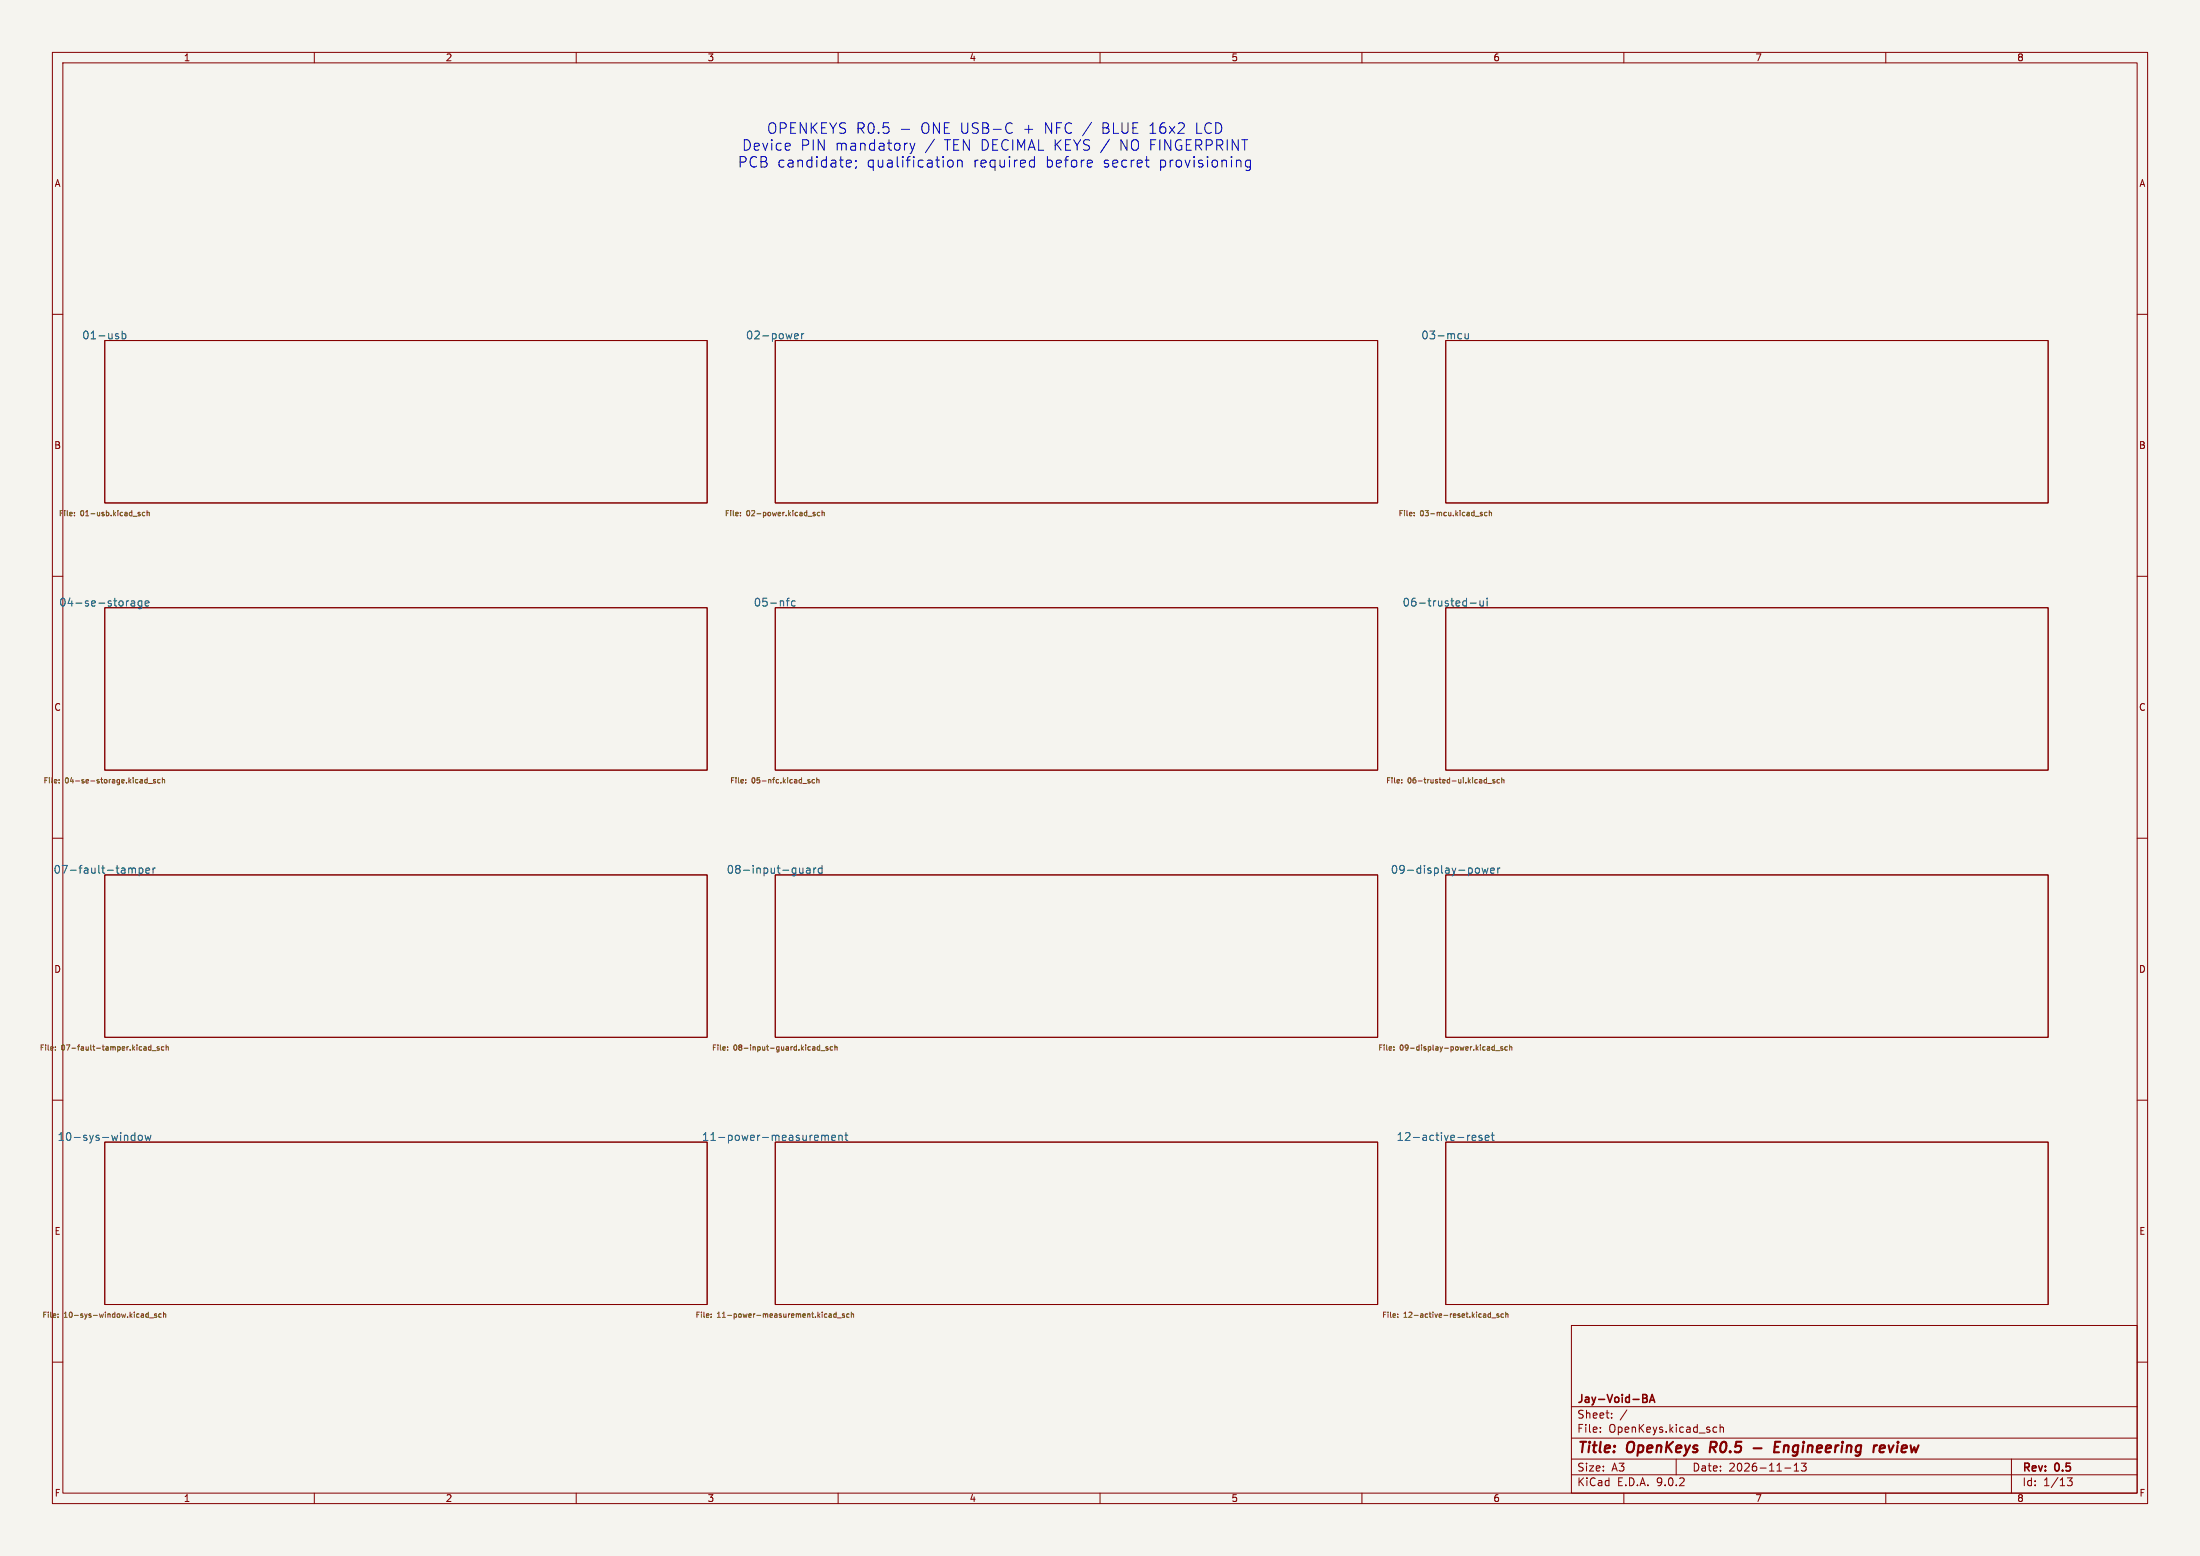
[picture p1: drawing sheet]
<svg xmlns="http://www.w3.org/2000/svg" width="420mm" height="297mm" viewBox="0 0 420 297" stroke-linecap="round" stroke-linejoin="round" font-family="sans-serif">
<path d="M0 0h420v297h-420z" fill="#f5f4ef" stroke="#f5f4ef" stroke-width=".19"/>
<g fill="none" stroke="#840000" stroke-width=".19">
<path d="M10 10h400v277h-400zM12 12h396v273h-396zM60 10v2M110 10v2M160 10v2M210 10v2M260 10v2M310 10v2M360 10v2M10 60h2M20 65h115v31h-115zM148 65h115v31h-115z"/>
<path d="M276 65h115v31h-115zM408 60h2M10 110h2M20 116h115v31h-115zM148 116h115v31h-115zM276 116h115v31h-115zM408 110h2M10 160h2M408 160h2M20 167h115v31h-115zM148 167h115v31h-115zM276 167h115v31h-115z"/>
<path d="M10 210h2M20 218h115v31h-115zM148 218h115v31h-115zM276 218h115v31h-115zM408 210h2M300 253h108v32h-108zM10 260h2M300 278.5h108M300 274.5h108M300 268.5h108M305.5 273.2v.2M305.5 272.5v.1"/>
<path d="M307.7 270.5v.2M307.7 269.8v.1M310.6 269.1l-1.3 1.9M320 278.5v3M327.2 273.3h.5M327.2 272.5h.5M328.4 272.5l.2-.1 .3 .1 .1 .9M328.4 271.9v1.5M342.5 279.7l.4-.4v1.5M344.8 279.3l-.5 .6 .4 .1v.6l-.2 .2-.6-.2M384 278.5v6.5M408 260h2"/>
<path d="M60 285v2M110 285v2M160 285v2M210 285v2M260 285v2M300 281.5h108M310 285v2M340.7 280.2h1.2M342.5 280.8h.9M360 285v2M394.7 282.1h.9l-.5 .6 .4 .1v.6l-.2 .2-.6-.1"/>
</g>
<path d="M326.6 275.2l-.2 2M334.8 276.4h1.5M338.8 276.2h.7M339.9 275.2h-1l-.2 2h.9M358.8 276.5l1-.2v-.3h-.8l-.2 .9 .2 .3 .6-.1" fill="none" stroke="#840000" stroke-width=".4"/>
<path d="M313.6 266.2h.5l.2 .1 .1 .3-.3 .3M313.6 266.9h.5M314.1 266.9a.4 .4 0 0 1 .4 .4 .4 .4 0 0 1-.3 .4h-.6M314.9 267.7l.5-1.5 .5 1.5M315 267.3h.8" fill="none" stroke="#840000" stroke-width=".3"/>
<g fill="none" stroke="#006464" stroke-width=".19">
<path d="M22.6 64.3v.3M23.3 63.8l.4-.1 .3 .3-.1 .6h-.6M23.3 63.2v1.5M151.7 64.6h.6M151.7 63.8l.5-.1 .2 .3-.7 .2M153 63.7v1M153.5 63.7l-.3 .1-.2 .2M278.6 63.7l.4 .1M279 64.6l-.4 .1M279.7 63.7v.9l.4 .1 .2-.2M280.3 63.7v1M25.1 114.8h.5l.1 .9"/>
<path d="M25.7 115l-.5 .1a.29 .29 0 0 0-.2 .3 .29 .29 0 0 0 .2 .3l.5-.1M27.1 114.8l-.5-.1-.2 .3 .1 .6h.6M27.1 114.7v1.2l-.3 .3-.4-.1M27.7 115.2l.7-.2v-.2l-.5-.1-.2 .2 .1 .7h.6M150.1 114.7h.6M150.7 114.2l-.4 .2M151.8 114.8l-.4-.1-.3 .3 .1 .6h.6M280.7 115.1h1.1M282.5 114.7l.1 .9 .4 .1 .2-.2M283.2 114.7v1M283.9 114.2v.1M283.9 114.7v1"/>
<path d="M25 165.7l.2 .2M25.2 165.9l.2-.2 .4 .1 .1 .9M25.2 165.9v.8M26.6 165.8l.4-.1 .3 .3-.2 .6h-.5M26.6 165.7v1.5M27.9 166.2l.7-.2-.1-.2-.4-.1-.2 .2v.7h.6M29.2 165.7v1M29.6 165.7l-.2 .1-.2 .2M153.3 166.5l-.2 .2-.4-.1M153.3 165.7v1M154 165.8h.6v.9M154.6 166l-.5 .1a.29 .29 0 0 0-.2 .3 .29 .29 0 0 0 .2 .3l.5-.1"/>
<path d="M155.4 165.7v1M155.8 165.7l-.3 .1-.1 .2M156.9 165.8l-.4-.1-.3 .3 .2 .6h.5M156.9 165.2v1.5M281.9 165.7l.4 .1 .1 .2v.5l-.5 .2M282.9 165.7l.3 1 .3-.7 .3 .7 .3-1M284.6 166.2l.7-.2-.1-.2-.4-.1-.2 .2v.7h.6M285.9 165.7v1M286.4 165.7l-.3 .1-.2 .2M25.3 216.7l.5 .1M25.8 217.6l-.5 .1M25.8 216.2v1.5"/>
<path d="M26.5 216.8l.4-.1 .3 .3v.4l-.3 .3-.4-.1-.1-.2zM27.7 216.7l.3 1 .2-.7 .3 .7 .3-1M156.9 216.8l.4-.1 .2 .2M156.9 216.7v1M157.5 216.9l.2-.2 .4 .1v.9M157.5 216.9v.8M158.8 217.2l.7-.2-.1-.2-.4-.1-.2 .2 .1 .7h.5M160.1 216.8l.3-.1 .3 .1 .1 .9M160.1 216.7v1M161.3 216.7h.6M161.5 216.2v1.3l.4 .2M281 217.2l.7-.2v-.2l-.5-.1-.2 .2 .1 .7h.6"/>
<path d="M282.9 216.8l-.4-.1-.2 .2 .1 .2 .5 .2v.3h-.6M283.5 217.2l.7-.2v-.2l-.4-.1-.3 .2 .1 .7h.6M284.7 216.7h.5M284.9 216.2v1.3l.3 .2"/>
</g>
<g fill="none" stroke="#725600" stroke-width=".19">
<path d="M14.2 98.4v.1M14.2 97.8v.1M26.5 98.1l.3 .2-.3 .2M26.5 97.8h.2M27.6 97.8h-.2l-.2 .2 .1 .4h.3M28.1 97.9l.4-.1v.7M28.1 97.5v1M141.4 98.4v.1M141.4 97.8v.1M155.3 98.1l.3 .1v.1l-.1 .2-.3-.1M155.3 97.8h.3M156.5 97.8h-.3l-.2 .2 .1 .4h.4"/>
<path d="M156.9 97.9l.4-.1 .1 .7M156.9 97.5v1M270 98.4v.1M270 97.8v.1M282.6 98.1l.4 .2v.1l-.3 .1M282.6 97.8h.4M283.9 97.8h-.3l-.2 .2 .1 .4h.4M284.3 97.9l.4-.1v.7M284.3 97.5v1M11.3 149.4v.1M11.3 148.8v.1M27.8 148.8h.3"/>
<path d="M28.1 149.4l-.3 .1M28.1 148.5v1M28.3 149.5h.8M29.7 148.8h-.3l-.1 .1v.2l.4 .1v.2h-.4M30.6 148.8h-.3l-.2 .2 .1 .4h.4M31 148.9l.4-.1v.7M31 148.5v1M142.4 149.4v.1M142.4 148.8v.1M154.3 149.1l.3 .2v.1l-.3 .1M154.3 148.8h.3M155.5 148.8h-.3l-.2 .2 .1 .4h.4"/>
<path d="M155.9 148.9l.4-.1 .1 .7M155.9 148.5v1M267.6 149.4v.1M267.6 148.8v.1M283.5 148.8h.3M283.8 149.4l-.3 .1M283.8 148.5v1M284 149.5h.8M285.4 148.8h-.3l-.1 .1v.2l.4 .1v.2h-.4M286.3 148.8h-.3l-.2 .2 .1 .4h.4M286.7 148.9l.4-.1v.7M286.7 148.5v1"/>
<path d="M10.6 199.8v.1M28.8 199.8h-.3l-.2 .2 .1 .4h.4M28.8 199.5v1M30.4 199.8h-.3l-.1 .1v.2l.4 .1v.2h-.4M31.3 199.8h-.3l-.2 .2 .1 .4h.4M31.7 199.9l.4-.1v.7M31.7 199.5v1M138.9 199.8v.1M156.5 199.8l-.5 .1M156.5 199.5v1M158 199.8h-.2l-.1 .1v.2l.3 .1v.2h-.3M159 199.8h-.3l-.2 .2 .1 .4h.4"/>
<path d="M159.4 199.9l.4-.1v.7M159.4 199.5v1M266.1 199.8v.1M285.3 199.5v1M285.3 199.8h-.3l-.2 .2 .1 .4h.4M286.9 199.8h-.3l-.1 .1v.2l.4 .1v.2h-.4M287.8 199.8h-.3l-.2 .2 .1 .4h.4M288.2 199.9l.4-.1v.7M288.2 199.5v1M10.6 200.4v.1M29 200.5h.8M138.9 200.4v.1"/>
<path d="M156 200.4h.5M156.7 200.5h.8M266.1 200.4v.1M285.5 200.5h.8M11.1 251.4v.1M11.1 250.8v.1M28.5 251.5h.8M29.9 250.8h-.3l-.1 .1v.2l.4 .1v.2h-.4M30.8 250.8h-.3l-.2 .2 .1 .4h.4M31.2 250.9l.4-.1v.7M31.2 250.5v1M135.8 251.4v.1"/>
<path d="M135.8 250.8v.1M158.6 250.8l.1 .1v.6M158.7 251.4l-.1 .1M158.7 251l-.1 .1M159.6 250.8h-.3l-.2 .2 .1 .4h.4M159.6 250.5v1M159.9 251.5h.7M161.2 250.8h-.2l-.2 .1 .1 .2 .3 .1v.2h-.4M162.1 250.8h-.3l-.2 .2 .1 .4h.4M162.5 250.9l.4-.1 .1 .7M162.5 250.5v1M266.8 251.4v.1"/>
<path d="M266.8 250.8v.1M284.1 251.4h.4M284.5 250.5v1M284.5 250.8l-.4 .1M284.8 251.5h.7M286.1 250.8h-.2l-.2 .1 .1 .2 .3 .1v.2h-.4M287 250.8h-.3l-.2 .2 .1 .4h.4M287.5 250.9l.3-.1 .1 .7M287.5 250.5v1"/>
</g>
<g fill="none" stroke="#0000c2" stroke-width=".19">
<path d="M161.9 30.6h.5l.1 .4-.9 .2M162.4 31.8l-.5 .1M163.4 30.6v.2M163.5 31.8l-.2 .4M172.1 24.7h1.5M173.7 27.3l.5 1.4M174.2 28.7l-.3 .5M174.7 27.3l-.5 1.4M180.9 30.9a.54 .54 0 0 1 .5-.4 .54 .54 0 0 1 .6 .4v.6a.54 .54 0 0 1-.6 .4 .54 .54 0 0 1-.5-.4M182.8 30.7a.5 .5 0 0 1 .9 .1v1.1M182.8 30.6v1.3M192.9 23.4l.3 .2"/>
<path d="M193.2 25.3l-.3 .1M196.7 31.8h.8M196.7 30.6h.8M197.5 29.9v2M208.4 30.6l.1 .4-.9 .2M218.6 30.6h.8M219 31.8l.4 .1M238.7 30.6h-.6l-.3 .3v.6l.2 .3h.7M238.7 30.6v1.6a.54 .54 0 0 1-.8 .3"/>
</g>
<g font-size="2.8" fill="#0000c2">
<text x="141.6" y="29">Device</text>
<text x="146.4" y="25.8">OPENKEYS R0.5</text>
<text x="152.8" y="29">PIN</text>
<text x="159.4" y="29">mandatory</text>
<text x="175.8" y="25.8">ONE USB-C</text>
<text x="176.6" y="29">/</text>
<text x="180.3" y="29">TEN DECIMAL KEYS /</text>
<text x="195.4" y="25.8">+</text>
<text x="199.5" y="25.8">NFC /</text>
<text x="210.5" y="25.8">BLUE 16x2</text>
<text x="214" y="29">NO FINGERPRINT</text>
<text x="228.5" y="25.8">LCD</text>
<text x="140.8" y="32.2">PCB candidate;</text>
<text x="165.5" y="32.2">qualification</text>
<text x="185.8" y="32.2">required</text>
<text x="199.7" y="32.2">before</text>
<text x="210.7" y="32.2">secret</text>
<text x="221.4" y="32.2">provisioning</text>
</g>
<g font-size="2.8" fill="#840000">
<text x="301" y="277.9">Title:</text>
<text x="310.6" y="277.9">OpenKeys</text>
<text x="327.3" y="277.9">R0.5</text>
<text x="341.1" y="277.9">Engineering</text>
<text x="360.9" y="277.9">review</text>
</g>
<g font-size="2.1" fill="#006464">
<text x="15.6" y="65">01-usb</text>
<text x="142.3" y="65">02-power</text>
<text x="271.2" y="65">03-mcu</text>
<text x="11.2" y="116">04-se-storage</text>
<text x="143.8" y="116">05-nfc</text>
<text x="267.7" y="116">06-trusted-ui</text>
<text x="10.1" y="167">07-fault-tamper</text>
<text x="138.6" y="167">08-input-guard</text>
<text x="265.4" y="167">09-display-power</text>
<text x="10.9" y="218">10-sys-window</text>
<text x="133.9" y="218">11-power-measurement</text>
<text x="266.5" y="218">12-active-reset</text>
</g>
<g font-size="2.1" fill="#840000">
<text x="301" y="268.2">Jay-Void-BA</text>
<text x="301" y="273.7">File:</text>
<text x="301" y="271">Sheet:</text>
<text x="307.1" y="273.7">OpenKeys.kicad_sch</text>
<text x="301" y="281.1">Size:</text>
<text x="307.6" y="281.1">A3</text>
<text x="323" y="281.1">Date:</text>
<text x="330" y="281.1">2026-11-13</text>
<text x="386" y="281.3">Rev:</text>
<text x="392.4" y="281.3">0.5</text>
<text x="301" y="283.9">KiCad</text>
<text x="308.7" y="283.9">E.D.A.</text>
<text x="316.3" y="283.9">9.0.2</text>
<text x="386" y="283.9">Id:</text>
<text x="390.1" y="283.9">1/13</text>
</g>
<g font-size="1.8" fill="#840000">
<text x="35" y="11.9">1</text>
<text x="85" y="11.9">2</text>
<text x="135" y="11.9">3</text>
<text x="185" y="11.9">4</text>
<text x="235" y="11.9">5</text>
<text x="285" y="11.9">6</text>
<text x="335" y="11.9">7</text>
<text x="385" y="11.9">8</text>
<text x="10.3" y="35.9">A</text>
<text x="408.3" y="35.9">A</text>
<text x="10.3" y="85.9">B</text>
<text x="408.2" y="85.9">B</text>
<text x="10.3" y="135.9">C</text>
<text x="408.2" y="135.9">C</text>
<text x="10.3" y="185.9">D</text>
<text x="408.2" y="185.9">D</text>
<text x="10.3" y="235.9">E</text>
<text x="408.3" y="235.9">E</text>
<text x="10.3" y="285.9">F</text>
<text x="35" y="286.9">1</text>
<text x="85" y="286.9">2</text>
<text x="135" y="286.9">3</text>
<text x="185" y="286.9">4</text>
<text x="235" y="286.9">5</text>
<text x="285" y="286.9">6</text>
<text x="335" y="286.9">7</text>
<text x="385" y="286.9">8</text>
<text x="408.3" y="285.9">F</text>
</g>
<g font-size="1.4" fill="#725600">
<text x="11.1" y="98.7">File:</text>
<text x="15.3" y="98.7">01-usb.kicad_sch</text>
<text x="138.3" y="98.7">File:</text>
<text x="142.5" y="98.7">02-power.kicad_sch</text>
<text x="266.9" y="98.7">File:</text>
<text x="271.1" y="98.7">03-mcu.kicad_sch</text>
<text x="8.2" y="149.7">File:</text>
<text x="12.4" y="149.7">04-se-storage.kicad_sch</text>
<text x="139.3" y="149.7">File:</text>
<text x="143.5" y="149.7">05-nfc.kicad_sch</text>
<text x="264.5" y="149.7">File:</text>
<text x="268.7" y="149.7">06-trusted-ui.kicad_sch</text>
<text x="7.5" y="200.7">File:</text>
<text x="11.7" y="200.7">07-fault-tamper.kicad_sch</text>
<text x="135.8" y="200.7">File:</text>
<text x="140" y="200.7">08-input-guard.kicad_sch</text>
<text x="263" y="200.7">File:</text>
<text x="267.2" y="200.7">09-display-power.kicad_sch</text>
<text x="8" y="251.7">File:</text>
<text x="12.2" y="251.7">10-sys-window.kicad_sch</text>
<text x="132.7" y="251.7">File:</text>
<text x="136.9" y="251.7">11-power-measurement.kicad_sch</text>
<text x="263.8" y="251.7">File:</text>
<text x="268" y="251.7">12-active-reset.kicad_sch</text>
</g>
</svg>
